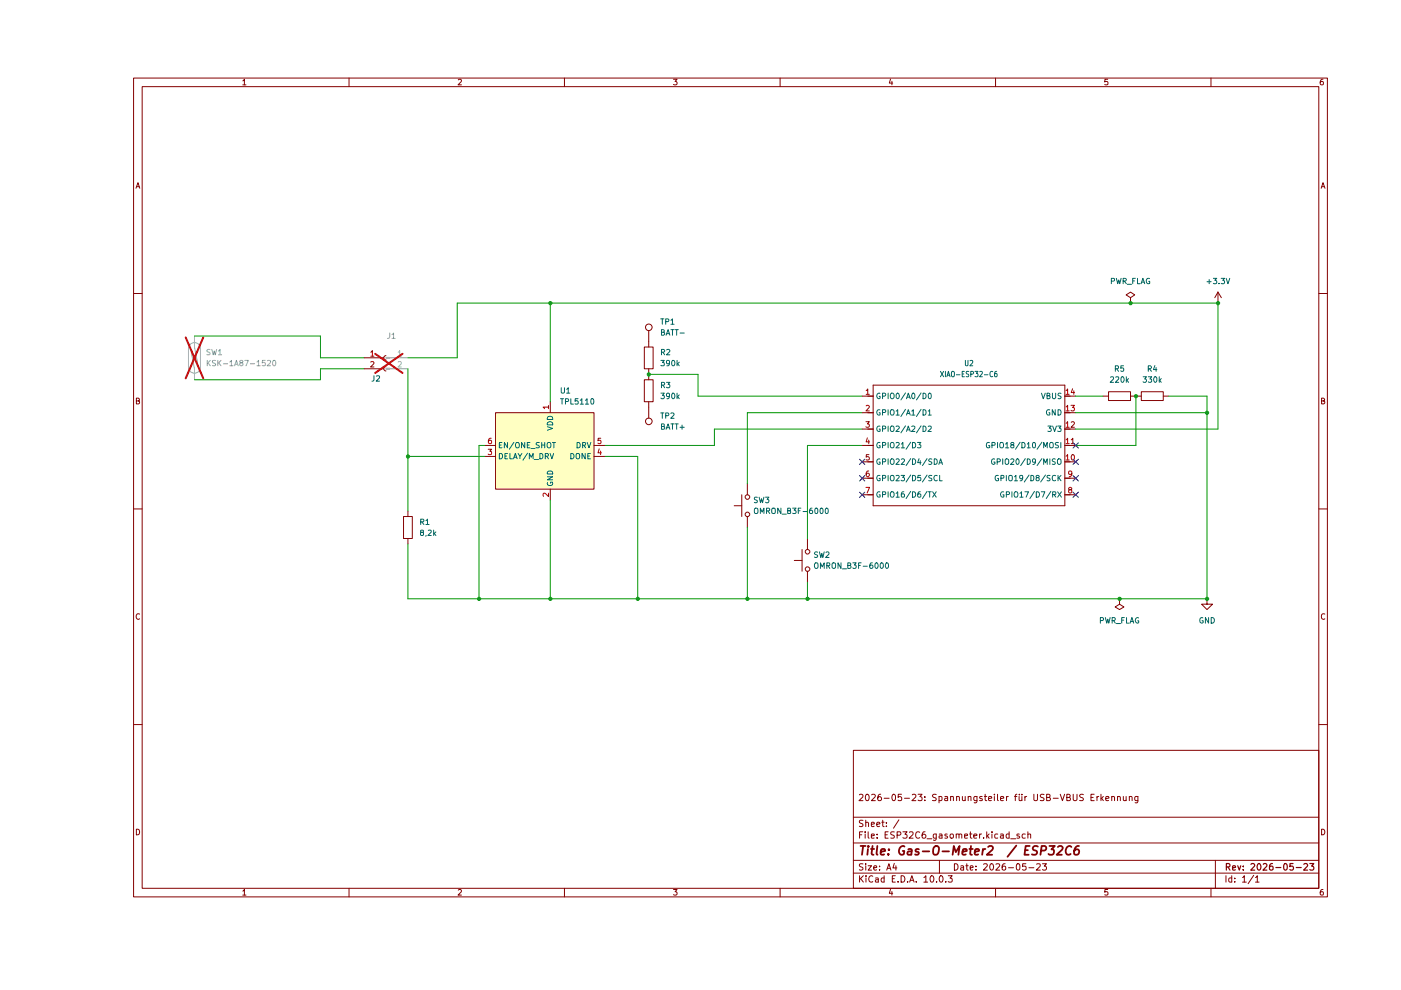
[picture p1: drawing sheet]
(kicad_sch
 (version 20260306)
 (generator "eeschema")
 (generator_version "10.0")
 (paper "A4")
 (title_block
  (title "Gas-O-Meter2  / ESP32C6")
  (date "2026-05-23")
  (rev "2026-05-23")
  (comment 1 "2026-05-23: Spannungsteiler für USB-VBUS Erkennung"))
 (lib_symbols
  (symbol "Connector:Conn_01x02_Pin"
   (pin_names
    (offset 1.016) (hide yes)) (exclude_from_sim no) (in_bom yes) (on_board yes)
   (in_pos_files yes)
   (duplicate_pin_numbers_are_jumpers no)
   (property "Reference" "J" (at 0 2.54 0) (show_name no) (do_not_autoplace no) (effects (font (size 1.27 1.27))))
   (property "Value" "Conn_01x02_Pin" (at 0 -5.08 0) (show_name no) (do_not_autoplace no) (effects (font (size 1.27 1.27))))
   (property "Footprint" "" (at 0 0 0) (show_name no) (do_not_autoplace no) (hide yes) (effects (font (size 1.27 1.27))))
   (property "Datasheet" "" (at 0 0 0) (show_name no) (do_not_autoplace no) (hide yes) (effects (font (size 1.27 1.27))))
   (property "Description" "Generic connector, single row, 01x02, script generated" (at 0 0 0) (show_name no) (do_not_autoplace no) (hide yes) (effects (font (size 1.27 1.27))))
   (property "ki_locked" "" (at 0 0 0) (show_name no) (do_not_autoplace no) (effects (font (size 1.27 1.27))))
   (symbol "Conn_01x02_Pin_1_1"
    (rectangle (start 0.8636 0.127) (end 0 -0.127) (stroke (width 0.1524) (type default)) (fill (type outline)))
    (rectangle (start 0.8636 -2.413) (end 0 -2.667) (stroke (width 0.1524) (type default)) (fill (type outline)))
    (polyline (pts (xy 1.27 0) (xy 0.8636 0)) (stroke (width 0.1524) (type default)) (fill (type none)))
    (polyline (pts (xy 1.27 -2.54) (xy 0.8636 -2.54)) (stroke (width 0.1524) (type default)) (fill (type none)))
    (pin passive line (at 5.08 0 180) (length 3.81) (name "Pin_1" (effects (font (size 1.27 1.27)))) (number "1" (effects (font (size 1.27 1.27)))))
    (pin passive line (at 5.08 -2.54 180) (length 3.81) (name "Pin_2" (effects (font (size 1.27 1.27)))) (number "2" (effects (font (size 1.27 1.27))))))
   (embedded_fonts no))
  (symbol "Connector:Conn_01x02_Socket"
   (pin_names
    (offset 1.016) (hide yes)) (exclude_from_sim no) (in_bom yes) (on_board yes)
   (in_pos_files yes)
   (duplicate_pin_numbers_are_jumpers no)
   (property "Reference" "J" (at 0 2.54 0) (show_name no) (do_not_autoplace no) (effects (font (size 1.27 1.27))))
   (property "Value" "Conn_01x02_Socket" (at 0 -5.08 0) (show_name no) (do_not_autoplace no) (effects (font (size 1.27 1.27))))
   (property "Footprint" "" (at 0 0 0) (show_name no) (do_not_autoplace no) (hide yes) (effects (font (size 1.27 1.27))))
   (property "Datasheet" "" (at 0 0 0) (show_name no) (do_not_autoplace no) (hide yes) (effects (font (size 1.27 1.27))))
   (property "Description" "Generic connector, single row, 01x02, script generated" (at 0 0 0) (show_name no) (do_not_autoplace no) (hide yes) (effects (font (size 1.27 1.27))))
   (property "ki_locked" "" (at 0 0 0) (show_name no) (do_not_autoplace no) (effects (font (size 1.27 1.27))))
   (symbol "Conn_01x02_Socket_1_1"
    (polyline (pts (xy -1.27 0) (xy -0.508 0)) (stroke (width 0.1524) (type default)) (fill (type none)))
    (polyline (pts (xy -1.27 -2.54) (xy -0.508 -2.54)) (stroke (width 0.1524) (type default)) (fill (type none)))
    (arc (start 0 -0.508) (mid -0.5058 0) (end 0 0.508) (stroke (width 0.1524) (type default)) (fill (type none)))
    (arc (start 0 -3.048) (mid -0.5058 -2.54) (end 0 -2.032) (stroke (width 0.1524) (type default)) (fill (type none)))
    (pin passive line (at -5.08 0 0) (length 3.81) (name "Pin_1" (effects (font (size 1.27 1.27)))) (number "1" (effects (font (size 1.27 1.27)))))
    (pin passive line (at -5.08 -2.54 0) (length 3.81) (name "Pin_2" (effects (font (size 1.27 1.27)))) (number "2" (effects (font (size 1.27 1.27))))))
   (embedded_fonts no))
  (symbol "Connector:TestPoint"
   (pin_numbers (hide yes))
   (pin_names
    (offset 0.762) (hide yes)) (exclude_from_sim no) (in_bom yes) (on_board yes)
   (in_pos_files yes)
   (duplicate_pin_numbers_are_jumpers no)
   (property "Reference" "TP" (at 0 6.858 0) (show_name no) (do_not_autoplace no) (effects (font (size 1.27 1.27))))
   (property "Value" "TestPoint" (at 0 5.08 0) (show_name no) (do_not_autoplace no) (effects (font (size 1.27 1.27))))
   (property "Footprint" "" (at 5.08 0 0) (show_name no) (do_not_autoplace no) (hide yes) (effects (font (size 1.27 1.27))))
   (property "Datasheet" "" (at 5.08 0 0) (show_name no) (do_not_autoplace no) (hide yes) (effects (font (size 1.27 1.27))))
   (property "Description" "test point" (at 0 0 0) (show_name no) (do_not_autoplace no) (hide yes) (effects (font (size 1.27 1.27))))
   (symbol "TestPoint_0_1"
    (circle (center 0 3.302) (radius 0.762) (stroke (width 0) (type default)) (fill (type none))))
   (symbol "TestPoint_1_1"
    (pin passive line (at 0 0 90) (length 2.54) (name "1" (effects (font (size 1.27 1.27)))) (number "1" (effects (font (size 1.27 1.27))))))
   (embedded_fonts no))
  (symbol "Device:R"
   (pin_numbers (hide yes))
   (pin_names
    (offset 0)) (exclude_from_sim no) (in_bom yes) (on_board yes)
   (in_pos_files yes)
   (duplicate_pin_numbers_are_jumpers no)
   (property "Reference" "R" (at 2.032 0 90) (show_name no) (do_not_autoplace no) (effects (font (size 1.27 1.27))))
   (property "Value" "R" (at 0 0 90) (show_name no) (do_not_autoplace no) (effects (font (size 1.27 1.27))))
   (property "Footprint" "" (at -1.778 0 90) (show_name no) (do_not_autoplace no) (hide yes) (effects (font (size 1.27 1.27))))
   (property "Datasheet" "" (at 0 0 0) (show_name no) (do_not_autoplace no) (hide yes) (effects (font (size 1.27 1.27))))
   (property "Description" "Resistor" (at 0 0 0) (show_name no) (do_not_autoplace no) (hide yes) (effects (font (size 1.27 1.27))))
   (symbol "R_0_1"
    (rectangle (start -1.016 -2.54) (end 1.016 2.54) (stroke (width 0.254) (type default)) (fill (type none))))
   (symbol "R_1_1"
    (pin passive line (at 0 3.81 270) (length 1.27) (name "" (effects (font (size 1.27 1.27)))) (number "1" (effects (font (size 1.27 1.27)))))
    (pin passive line (at 0 -3.81 90) (length 1.27) (name "" (effects (font (size 1.27 1.27)))) (number "2" (effects (font (size 1.27 1.27))))))
   (embedded_fonts no))
  (symbol "Seeed_Studio_XIAO_Series:XIAO_ESP32-C6-DIP" (exclude_from_sim no) (in_bom yes) (on_board yes)
   (in_pos_files yes)
   (duplicate_pin_numbers_are_jumpers no)
   (property "Reference" "U" (at -20.574 17.018 0) (show_name no) (do_not_autoplace no) (effects (font (size 1.27 1.0795))))
   (property "Value" "XIAO-ESP32-C6" (at -15.24 14.986 0) (show_name no) (do_not_autoplace no) (effects (font (size 1.27 1.0795))))
   (property "Footprint" "Module:MOUDLE14P-XIAO-DIP-SMD" (at -4.572 -18.542 0) (show_name no) (do_not_autoplace no) (hide yes) (effects (font (size 1.27 1.27))))
   (property "Datasheet" "" (at 0 0 0) (show_name no) (do_not_autoplace no) (hide yes) (effects (font (size 1.27 1.27))))
   (property "Description" "" (at 0 0 0) (show_name no) (do_not_autoplace no) (hide yes) (effects (font (size 1.27 1.27))))
   (property "Manufacturer" "" (at 0 0 0) (show_name no) (do_not_autoplace no) (hide yes) (effects (font (size 1.27 1.27))))
   (property "MPN" "" (at 0 0 0) (show_name no) (do_not_autoplace no) (hide yes) (effects (font (size 1.27 1.27))))
   (property "SKU" "XIAO-DIP" (at -5.842 -2.286 0) (show_name no) (do_not_autoplace no) (hide yes) (effects (font (size 1.27 1.27))))
   (property "Part Type" "" (at 0 0 0) (show_name no) (do_not_autoplace no) (hide yes) (effects (font (size 1.27 1.27))))
   (property "Rating" "" (at 0 0 0) (show_name no) (do_not_autoplace no) (effects (font (size 1.27 1.27))))
   (property "Status" "" (at 0 0 0) (show_name no) (do_not_autoplace no) (hide yes) (effects (font (size 1.27 1.27))))
   (property "Temperature" "" (at 0 0 0) (show_name no) (do_not_autoplace no) (hide yes) (effects (font (size 1.27 1.27))))
   (property "Priority" "" (at 0 0 0) (show_name no) (do_not_autoplace no) (hide yes) (effects (font (size 1.27 1.27))))
   (symbol "XIAO_ESP32-C6-DIP_1_0"
    (polyline (pts (xy -21.59 13.97) (xy 22.86 13.97)) (stroke (width 0.1524) (type solid)) (fill (type none)))
    (polyline (pts (xy -21.59 11.43) (xy -22.86 11.43)) (stroke (width 0.1524) (type solid)) (fill (type none)))
    (polyline (pts (xy -21.59 11.43) (xy -21.59 13.97)) (stroke (width 0.1524) (type solid)) (fill (type none)))
    (polyline (pts (xy -21.59 7.62) (xy -22.86 7.62)) (stroke (width 0.1524) (type solid)) (fill (type none)))
    (polyline (pts (xy -21.59 7.62) (xy -21.59 11.43)) (stroke (width 0.1524) (type solid)) (fill (type none)))
    (polyline (pts (xy -21.59 3.81) (xy -22.86 3.81)) (stroke (width 0.1524) (type solid)) (fill (type none)))
    (polyline (pts (xy -21.59 3.81) (xy -21.59 7.62)) (stroke (width 0.1524) (type solid)) (fill (type none)))
    (polyline (pts (xy -21.59 0) (xy -22.86 0)) (stroke (width 0.1524) (type solid)) (fill (type none)))
    (polyline (pts (xy -21.59 0) (xy -21.59 3.81)) (stroke (width 0.1524) (type solid)) (fill (type none)))
    (polyline (pts (xy -21.59 -3.81) (xy -22.86 -3.81)) (stroke (width 0.1524) (type solid)) (fill (type none)))
    (polyline (pts (xy -21.59 -7.62) (xy -22.86 -7.62)) (stroke (width 0.1524) (type solid)) (fill (type none)))
    (polyline (pts (xy -21.59 -11.43) (xy -22.86 -11.43)) (stroke (width 0.1524) (type solid)) (fill (type none)))
    (polyline (pts (xy -21.59 -13.97) (xy -21.59 0)) (stroke (width 0.1524) (type solid)) (fill (type none)))
    (polyline (pts (xy 22.86 13.97) (xy 22.86 11.43)) (stroke (width 0.1524) (type solid)) (fill (type none)))
    (polyline (pts (xy 22.86 11.43) (xy 22.86 7.62)) (stroke (width 0.1524) (type solid)) (fill (type none)))
    (polyline (pts (xy 22.86 7.62) (xy 22.86 3.81)) (stroke (width 0.1524) (type solid)) (fill (type none)))
    (polyline (pts (xy 22.86 3.81) (xy 22.86 -13.97)) (stroke (width 0.1524) (type solid)) (fill (type none)))
    (polyline (pts (xy 22.86 -13.97) (xy -21.59 -13.97)) (stroke (width 0.1524) (type solid)) (fill (type none)))
    (polyline (pts (xy 24.13 11.43) (xy 22.86 11.43)) (stroke (width 0.1524) (type solid)) (fill (type none)))
    (polyline (pts (xy 24.13 7.62) (xy 22.86 7.62)) (stroke (width 0.1524) (type solid)) (fill (type none)))
    (polyline (pts (xy 24.13 3.81) (xy 22.86 3.81)) (stroke (width 0.1524) (type solid)) (fill (type none)))
    (polyline (pts (xy 24.13 0) (xy 22.86 0)) (stroke (width 0.1524) (type solid)) (fill (type none)))
    (polyline (pts (xy 24.13 -3.81) (xy 22.86 -3.81)) (stroke (width 0.1524) (type solid)) (fill (type none)))
    (polyline (pts (xy 24.13 -7.62) (xy 22.86 -7.62)) (stroke (width 0.1524) (type solid)) (fill (type none)))
    (polyline (pts (xy 24.13 -11.43) (xy 22.86 -11.43)) (stroke (width 0.1524) (type solid)) (fill (type none)))
    (pin passive line (at -24.13 11.43 0) (length 2.54) (name "GPIO0/A0/D0" (effects (font (size 1.27 1.27)))) (number "1" (effects (font (size 1.27 1.27)))))
    (pin passive line (at -24.13 7.62 0) (length 2.54) (name "GPIO1/A1/D1" (effects (font (size 1.27 1.27)))) (number "2" (effects (font (size 1.27 1.27)))))
    (pin passive line (at -24.13 3.81 0) (length 2.54) (name "GPIO2/A2/D2" (effects (font (size 1.27 1.27)))) (number "3" (effects (font (size 1.27 1.27)))))
    (pin passive line (at -24.13 0 0) (length 2.54) (name "GPIO21/D3" (effects (font (size 1.27 1.27)))) (number "4" (effects (font (size 1.27 1.27)))))
    (pin passive line (at -24.13 -3.81 0) (length 2.54) (name "GPIO22/D4/SDA" (effects (font (size 1.27 1.27)))) (number "5" (effects (font (size 1.27 1.27)))))
    (pin passive line (at -24.13 -7.62 0) (length 2.54) (name "GPIO23/D5/SCL" (effects (font (size 1.27 1.27)))) (number "6" (effects (font (size 1.27 1.27)))))
    (pin passive line (at -24.13 -11.43 0) (length 2.54) (name "GPIO16/D6/TX" (effects (font (size 1.27 1.27)))) (number "7" (effects (font (size 1.27 1.27)))))
    (pin passive line (at 25.4 -11.43 180) (length 2.54) (name "GPIO17/D7/RX" (effects (font (size 1.27 1.27)))) (number "8" (effects (font (size 1.27 1.27)))))
    (pin passive line (at 25.4 -7.62 180) (length 2.54) (name "GPIO19/D8/SCK" (effects (font (size 1.27 1.27)))) (number "9" (effects (font (size 1.27 1.27)))))
    (pin passive line (at 25.4 -3.81 180) (length 2.54) (name "GPIO20/D9/MISO" (effects (font (size 1.27 1.27)))) (number "10" (effects (font (size 1.27 1.27)))))
    (pin passive line (at 25.4 0 180) (length 2.54) (name "GPIO18/D10/MOSI" (effects (font (size 1.27 1.27)))) (number "11" (effects (font (size 1.27 1.27)))))
    (pin passive line (at 25.4 3.81 180) (length 2.54) (name "3V3" (effects (font (size 1.27 1.27)))) (number "12" (effects (font (size 1.27 1.27)))))
    (pin passive line (at 25.4 7.62 180) (length 2.54) (name "GND" (effects (font (size 1.27 1.27)))) (number "13" (effects (font (size 1.27 1.27)))))
    (pin passive line (at 25.4 11.43 180) (length 2.54) (name "VBUS" (effects (font (size 1.27 1.27)))) (number "14" (effects (font (size 1.27 1.27))))))
   (embedded_fonts no))
  (symbol "Switch:SW_Push"
   (pin_numbers (hide yes))
   (pin_names
    (offset 1.016) (hide yes)) (exclude_from_sim no) (in_bom yes) (on_board yes)
   (in_pos_files yes)
   (duplicate_pin_numbers_are_jumpers no)
   (property "Reference" "SW" (at 1.27 2.54 0) (show_name no) (do_not_autoplace no) (effects (font (size 1.27 1.27)) (justify left)))
   (property "Value" "SW_Push" (at 0 -1.524 0) (show_name no) (do_not_autoplace no) (effects (font (size 1.27 1.27))))
   (property "Footprint" "" (at 0 5.08 0) (show_name no) (do_not_autoplace no) (hide yes) (effects (font (size 1.27 1.27))))
   (property "Datasheet" "" (at 0 5.08 0) (show_name no) (do_not_autoplace no) (hide yes) (effects (font (size 1.27 1.27))))
   (property "Description" "Push button switch, generic, two pins" (at 0 0 0) (show_name no) (do_not_autoplace no) (hide yes) (effects (font (size 1.27 1.27))))
   (symbol "SW_Push_0_1"
    (circle (center -2.032 0) (radius 0.508) (stroke (width 0) (type default)) (fill (type none)))
    (polyline (pts (xy 0 1.27) (xy 0 3.048)) (stroke (width 0) (type default)) (fill (type none)))
    (circle (center 2.032 0) (radius 0.508) (stroke (width 0) (type default)) (fill (type none)))
    (polyline (pts (xy 2.54 1.27) (xy -2.54 1.27)) (stroke (width 0) (type default)) (fill (type none)))
    (pin passive line (at -5.08 0 0) (length 2.54) (name "1" (effects (font (size 1.27 1.27)))) (number "1" (effects (font (size 1.27 1.27)))))
    (pin passive line (at 5.08 0 180) (length 2.54) (name "2" (effects (font (size 1.27 1.27)))) (number "2" (effects (font (size 1.27 1.27))))))
   (embedded_fonts no))
  (symbol "Switch:SW_Reed"
   (pin_numbers (hide yes))
   (pin_names
    (offset 0) (hide yes)) (exclude_from_sim no) (in_bom yes) (on_board yes)
   (in_pos_files yes)
   (duplicate_pin_numbers_are_jumpers no)
   (property "Reference" "SW" (at 0 2.54 0) (show_name no) (do_not_autoplace no) (effects (font (size 1.27 1.27))))
   (property "Value" "SW_Reed" (at 0 -2.54 0) (show_name no) (do_not_autoplace no) (effects (font (size 1.27 1.27))))
   (property "Footprint" "" (at 0 0 0) (show_name no) (do_not_autoplace no) (hide yes) (effects (font (size 1.27 1.27))))
   (property "Datasheet" "" (at 0 0 0) (show_name no) (do_not_autoplace no) (hide yes) (effects (font (size 1.27 1.27))))
   (property "Description" "reed switch" (at 0 0 0) (show_name no) (do_not_autoplace no) (hide yes) (effects (font (size 1.27 1.27))))
   (symbol "SW_Reed_0_0"
    (polyline (pts (xy -2.54 0) (xy 1.27 0.762)) (stroke (width 0) (type default)) (fill (type none)))
    (polyline (pts (xy -2.159 -1.397) (xy 2.286 -1.397)) (stroke (width 0.254) (type default)) (fill (type none)))
    (arc (start -2.159 -1.397) (mid -3.55 0) (end -2.159 1.397) (stroke (width 0.254) (type default)) (fill (type none)))
    (arc (start 2.159 1.397) (mid 3.55 0) (end 2.159 -1.397) (stroke (width 0.254) (type default)) (fill (type none)))
    (polyline (pts (xy 2.159 1.397) (xy -2.159 1.397)) (stroke (width 0.254) (type default)) (fill (type none)))
    (polyline (pts (xy 2.54 0) (xy -1.27 -0.762)) (stroke (width 0) (type default)) (fill (type none))))
   (symbol "SW_Reed_1_1"
    (pin passive line (at -5.08 0 0) (length 2.54) (name "1" (effects (font (size 1.27 1.27)))) (number "1" (effects (font (size 1.27 1.27)))))
    (pin passive line (at 5.08 0 180) (length 2.54) (name "2" (effects (font (size 1.27 1.27)))) (number "2" (effects (font (size 1.27 1.27))))))
   (embedded_fonts no))
  (symbol "Timer:TPL5110" (exclude_from_sim no) (in_bom yes) (on_board yes)
   (in_pos_files yes)
   (duplicate_pin_numbers_are_jumpers no)
   (property "Reference" "U" (at -10.16 8.89 0) (show_name no) (do_not_autoplace no) (effects (font (size 1.27 1.27))))
   (property "Value" "TPL5110" (at 6.35 8.89 0) (show_name no) (do_not_autoplace no) (effects (font (size 1.27 1.27))))
   (property "Footprint" "Package_TO_SOT_SMD:SOT-23-6" (at 0 0 0) (show_name no) (do_not_autoplace no) (hide yes) (effects (font (size 1.27 1.27))))
   (property "Datasheet" "http://www.ti.com/lit/ds/symlink/tpl5110.pdf" (at -5.08 -10.16 0) (show_name no) (do_not_autoplace no) (hide yes) (effects (font (size 1.27 1.27))))
   (property "Description" "Timer, Nano Power, Active-Low, 35 nA, 100 ms to 7200 s, VDD 1.8V to 5.5V, Iout max 1mA, SOT-23-6" (at 0 0 0) (show_name no) (do_not_autoplace no) (hide yes) (effects (font (size 1.27 1.27))))
   (symbol "TPL5110_0_1"
    (rectangle (start -12.7 7.62) (end 10.16 -10.16) (stroke (width 0.254) (type default)) (fill (type background))))
   (symbol "TPL5110_1_1"
    (pin power_in line (at 0 10.16 270) (length 2.54) (name "VDD" (effects (font (size 1.27 1.27)))) (number "1" (effects (font (size 1.27 1.27)))))
    (pin power_in line (at 0 -12.7 90) (length 2.54) (name "GND" (effects (font (size 1.27 1.27)))) (number "2" (effects (font (size 1.27 1.27)))))
    (pin input line (at -15.24 -2.54 0) (length 2.54) (name "DELAY/M_DRV" (effects (font (size 1.27 1.27)))) (number "3" (effects (font (size 1.27 1.27)))))
    (pin input line (at 12.7 -2.54 180) (length 2.54) (name "DONE" (effects (font (size 1.27 1.27)))) (number "4" (effects (font (size 1.27 1.27)))))
    (pin output line (at 12.7 0 180) (length 2.54) (name "DRV" (effects (font (size 1.27 1.27)))) (number "5" (effects (font (size 1.27 1.27)))))
    (pin input line (at -15.24 0 0) (length 2.54) (name "EN/ONE_SHOT" (effects (font (size 1.27 1.27)))) (number "6" (effects (font (size 1.27 1.27))))))
   (embedded_fonts no))
  (symbol "power:+3.3V"
   (power global)
   (pin_numbers (hide yes))
   (pin_names
    (offset 0) (hide yes)) (exclude_from_sim no) (in_bom yes) (on_board yes)
   (in_pos_files yes)
   (duplicate_pin_numbers_are_jumpers no)
   (property "Reference" "#PWR" (at 0 -3.81 0) (show_name no) (do_not_autoplace no) (hide yes) (effects (font (size 1.27 1.27))))
   (property "Value" "+3.3V" (at 0 3.556 0) (show_name no) (do_not_autoplace no) (effects (font (size 1.27 1.27))))
   (property "Footprint" "" (at 0 0 0) (show_name no) (do_not_autoplace no) (hide yes) (effects (font (size 1.27 1.27))))
   (property "Datasheet" "" (at 0 0 0) (show_name no) (do_not_autoplace no) (hide yes) (effects (font (size 1.27 1.27))))
   (property "Description" "Power symbol creates a global label with name \"+3.3V\"" (at 0 0 0) (show_name no) (do_not_autoplace no) (hide yes) (effects (font (size 1.27 1.27))))
   (symbol "+3.3V_0_1"
    (polyline (pts (xy -0.762 1.27) (xy 0 2.54)) (stroke (width 0) (type default)) (fill (type none)))
    (polyline (pts (xy 0 2.54) (xy 0.762 1.27)) (stroke (width 0) (type default)) (fill (type none)))
    (polyline (pts (xy 0 0) (xy 0 2.54)) (stroke (width 0) (type default)) (fill (type none))))
   (symbol "+3.3V_1_1"
    (pin power_in line (at 0 0 90) (length 0) (name "" (effects (font (size 1.27 1.27)))) (number "1" (effects (font (size 1.27 1.27))))))
   (embedded_fonts no))
  (symbol "power:GND"
   (power global)
   (pin_numbers (hide yes))
   (pin_names
    (offset 0) (hide yes)) (exclude_from_sim no) (in_bom yes) (on_board yes)
   (in_pos_files yes)
   (duplicate_pin_numbers_are_jumpers no)
   (property "Reference" "#PWR" (at 0 -6.35 0) (show_name no) (do_not_autoplace no) (hide yes) (effects (font (size 1.27 1.27))))
   (property "Value" "GND" (at 0 -3.81 0) (show_name no) (do_not_autoplace no) (effects (font (size 1.27 1.27))))
   (property "Footprint" "" (at 0 0 0) (show_name no) (do_not_autoplace no) (hide yes) (effects (font (size 1.27 1.27))))
   (property "Datasheet" "" (at 0 0 0) (show_name no) (do_not_autoplace no) (hide yes) (effects (font (size 1.27 1.27))))
   (property "Description" "Power symbol creates a global label with name \"GND\" , ground" (at 0 0 0) (show_name no) (do_not_autoplace no) (hide yes) (effects (font (size 1.27 1.27))))
   (symbol "GND_0_1"
    (polyline (pts (xy 0 0) (xy 0 -1.27) (xy 1.27 -1.27) (xy 0 -2.54) (xy -1.27 -1.27) (xy 0 -1.27)) (stroke (width 0) (type default)) (fill (type none))))
   (symbol "GND_1_1"
    (pin power_in line (at 0 0 270) (length 0) (name "" (effects (font (size 1.27 1.27)))) (number "1" (effects (font (size 1.27 1.27))))))
   (embedded_fonts no))
  (symbol "power:PWR_FLAG"
   (power global)
   (pin_numbers (hide yes))
   (pin_names
    (offset 0) (hide yes)) (exclude_from_sim no) (in_bom yes) (on_board yes)
   (in_pos_files yes)
   (duplicate_pin_numbers_are_jumpers no)
   (property "Reference" "#FLG" (at 0 1.905 0) (show_name no) (do_not_autoplace no) (hide yes) (effects (font (size 1.27 1.27))))
   (property "Value" "PWR_FLAG" (at 0 3.81 0) (show_name no) (do_not_autoplace no) (effects (font (size 1.27 1.27))))
   (property "Footprint" "" (at 0 0 0) (show_name no) (do_not_autoplace no) (hide yes) (effects (font (size 1.27 1.27))))
   (property "Datasheet" "" (at 0 0 0) (show_name no) (do_not_autoplace no) (hide yes) (effects (font (size 1.27 1.27))))
   (property "Description" "Special symbol for telling ERC where power comes from" (at 0 0 0) (show_name no) (do_not_autoplace no) (hide yes) (effects (font (size 1.27 1.27))))
   (symbol "PWR_FLAG_0_0"
    (pin power_out line (at 0 0 90) (length 0) (name "" (effects (font (size 1.27 1.27)))) (number "1" (effects (font (size 1.27 1.27))))))
   (symbol "PWR_FLAG_0_1"
    (polyline (pts (xy 0 0) (xy 0 1.27) (xy -1.016 1.905) (xy 0 2.54) (xy 1.016 1.905) (xy 0 1.27)) (stroke (width 0) (type default)) (fill (type none))))
   (embedded_fonts no)))
 (junction
  (at 166.37 130.81)
  (diameter 0)
  (color 0 0 0 0))
 (junction
  (at 259.08 87.63)
  (diameter 0)
  (color 0 0 0 0))
 (junction
  (at 129.54 78.74)
  (diameter 0)
  (color 0 0 0 0))
 (junction
  (at 241.3 62.23)
  (diameter 0)
  (color 0 0 0 0))
 (junction
  (at 259.08 130.81)
  (diameter 0)
  (color 0 0 0 0))
 (junction
  (at 242.57 83.82)
  (diameter 0)
  (color 0 0 0 0))
 (junction
  (at 127 130.81)
  (diameter 0)
  (color 0 0 0 0))
 (junction
  (at 106.68 130.81)
  (diameter 0)
  (color 0 0 0 0))
 (junction
  (at 73.66 97.79)
  (diameter 0)
  (color 0 0 0 0))
 (junction
  (at 90.17 130.81)
  (diameter 0)
  (color 0 0 0 0))
 (junction
  (at 152.4 130.81)
  (diameter 0)
  (color 0 0 0 0))
 (junction
  (at 238.76 130.81)
  (diameter 0)
  (color 0 0 0 0))
 (junction
  (at 261.62 62.23)
  (diameter 0)
  (color 0 0 0 0))
 (junction
  (at 106.68 62.23)
  (diameter 0)
  (color 0 0 0 0))
 (no_connect
  (at 228.6 99.06))
 (no_connect
  (at 228.6 95.25))
 (no_connect
  (at 179.07 102.87))
 (no_connect
  (at 179.07 99.06))
 (no_connect
  (at 228.6 102.87))
 (no_connect
  (at 228.6 106.68))
 (no_connect
  (at 179.07 106.68))
 (wire
  (pts (xy 140.97 78.74) (xy 140.97 83.82))
  (stroke (width 0) (type default)))
 (wire
  (pts (xy 228.6 91.44) (xy 261.62 91.44))
  (stroke (width 0) (type default)))
 (wire
  (pts (xy 250.19 83.82) (xy 259.08 83.82))
  (stroke (width 0) (type default)))
 (wire
  (pts (xy 144.78 91.44) (xy 179.07 91.44))
  (stroke (width 0) (type default)))
 (wire
  (pts (xy 242.57 83.82) (xy 242.57 95.25))
  (stroke (width 0) (type default)))
 (wire
  (pts (xy 152.4 104.14) (xy 152.4 87.63))
  (stroke (width 0) (type default)))
 (wire
  (pts (xy 140.97 83.82) (xy 179.07 83.82))
  (stroke (width 0) (type default)))
 (wire
  (pts (xy 24.13 80.01) (xy 53.34 80.01))
  (stroke (width 0) (type default)))
 (wire
  (pts (xy 106.68 130.81) (xy 127 130.81))
  (stroke (width 0) (type default)))
 (wire
  (pts (xy 53.34 74.93) (xy 63.5 74.93))
  (stroke (width 0) (type default)))
 (wire
  (pts (xy 228.6 95.25) (xy 242.57 95.25))
  (stroke (width 0) (type default)))
 (wire
  (pts (xy 152.4 87.63) (xy 179.07 87.63))
  (stroke (width 0) (type default)))
 (wire
  (pts (xy 152.4 130.81) (xy 166.37 130.81))
  (stroke (width 0) (type default)))
 (wire
  (pts (xy 73.66 130.81) (xy 90.17 130.81))
  (stroke (width 0) (type default)))
 (wire
  (pts (xy 228.6 83.82) (xy 234.95 83.82))
  (stroke (width 0) (type default)))
 (wire
  (pts (xy 85.09 74.93) (xy 85.09 62.23))
  (stroke (width 0) (type default)))
 (wire
  (pts (xy 119.38 97.79) (xy 127 97.79))
  (stroke (width 0) (type default)))
 (wire
  (pts (xy 90.17 130.81) (xy 106.68 130.81))
  (stroke (width 0) (type default)))
 (wire
  (pts (xy 24.13 69.85) (xy 53.34 69.85))
  (stroke (width 0) (type default)))
 (wire
  (pts (xy 106.68 62.23) (xy 106.68 85.09))
  (stroke (width 0) (type default)))
 (wire
  (pts (xy 53.34 77.47) (xy 63.5 77.47))
  (stroke (width 0) (type default)))
 (wire
  (pts (xy 261.62 91.44) (xy 261.62 62.23))
  (stroke (width 0) (type default)))
 (wire
  (pts (xy 129.54 78.74) (xy 140.97 78.74))
  (stroke (width 0) (type default)))
 (wire
  (pts (xy 53.34 77.47) (xy 53.34 80.01))
  (stroke (width 0) (type default)))
 (wire
  (pts (xy 144.78 95.25) (xy 144.78 91.44))
  (stroke (width 0) (type default)))
 (wire
  (pts (xy 73.66 97.79) (xy 91.44 97.79))
  (stroke (width 0) (type default)))
 (wire
  (pts (xy 106.68 107.95) (xy 106.68 130.81))
  (stroke (width 0) (type default)))
 (wire
  (pts (xy 238.76 130.81) (xy 259.08 130.81))
  (stroke (width 0) (type default)))
 (wire
  (pts (xy 53.34 74.93) (xy 53.34 69.85))
  (stroke (width 0) (type default)))
 (wire
  (pts (xy 166.37 127) (xy 166.37 130.81))
  (stroke (width 0) (type default)))
 (wire
  (pts (xy 85.09 62.23) (xy 106.68 62.23))
  (stroke (width 0) (type default)))
 (wire
  (pts (xy 259.08 83.82) (xy 259.08 87.63))
  (stroke (width 0) (type default)))
 (wire
  (pts (xy 152.4 114.3) (xy 152.4 130.81))
  (stroke (width 0) (type default)))
 (wire
  (pts (xy 73.66 74.93) (xy 85.09 74.93))
  (stroke (width 0) (type default)))
 (wire
  (pts (xy 73.66 110.49) (xy 73.66 97.79))
  (stroke (width 0) (type default)))
 (wire
  (pts (xy 119.38 95.25) (xy 144.78 95.25))
  (stroke (width 0) (type default)))
 (wire
  (pts (xy 166.37 95.25) (xy 179.07 95.25))
  (stroke (width 0) (type default)))
 (wire
  (pts (xy 259.08 87.63) (xy 228.6 87.63))
  (stroke (width 0) (type default)))
 (wire
  (pts (xy 106.68 62.23) (xy 241.3 62.23))
  (stroke (width 0) (type default)))
 (wire
  (pts (xy 166.37 130.81) (xy 238.76 130.81))
  (stroke (width 0) (type default)))
 (wire
  (pts (xy 127 97.79) (xy 127 130.81))
  (stroke (width 0) (type default)))
 (wire
  (pts (xy 90.17 130.81) (xy 90.17 95.25))
  (stroke (width 0) (type default)))
 (wire
  (pts (xy 127 130.81) (xy 152.4 130.81))
  (stroke (width 0) (type default)))
 (wire
  (pts (xy 166.37 116.84) (xy 166.37 95.25))
  (stroke (width 0) (type default)))
 (wire
  (pts (xy 73.66 118.11) (xy 73.66 130.81))
  (stroke (width 0) (type default)))
 (wire
  (pts (xy 90.17 95.25) (xy 91.44 95.25))
  (stroke (width 0) (type default)))
 (wire
  (pts (xy 73.66 77.47) (xy 73.66 97.79))
  (stroke (width 0) (type default)))
 (wire
  (pts (xy 259.08 130.81) (xy 259.08 87.63))
  (stroke (width 0) (type default)))
 (wire
  (pts (xy 241.3 62.23) (xy 261.62 62.23))
  (stroke (width 0) (type default)))
 (symbol
  (lib_id "power:PWR_FLAG")
  (at 238.76 130.81 180)
  (unit 1)
  (body_style 1)
  (exclude_from_sim no)
  (in_bom yes)
  (on_board yes)
  (in_pos_files yes)
  (dnp no)
  (fields_autoplaced yes)
  (property "Reference" "#FLG02" (at 238.76 132.715 0) (hide yes) (show_name no) (do_not_autoplace no) (effects (font (size 1.27 1.27))))
  (property "Value" "PWR_FLAG" (at 238.76 135.89 0) (show_name no) (do_not_autoplace no) (effects (font (size 1.27 1.27))))
  (property "Footprint" "" (at 238.76 130.81 0) (hide yes) (show_name no) (do_not_autoplace no) (effects (font (size 1.27 1.27))))
  (property "Datasheet" "" (at 238.76 130.81 0) (hide yes) (show_name no) (do_not_autoplace no) (effects (font (size 1.27 1.27))))
  (property "Description" "Special symbol for telling ERC where power comes from" (at 238.76 130.81 0) (hide yes) (show_name no) (do_not_autoplace no) (effects (font (size 1.27 1.27))))
  (pin "1"))
 (symbol
  (lib_id "Device:R")
  (at 129.54 82.55 0)
  (unit 1)
  (body_style 1)
  (exclude_from_sim no)
  (in_bom yes)
  (on_board yes)
  (in_pos_files yes)
  (dnp no)
  (fields_autoplaced yes)
  (property "Reference" "R3" (at 132.08 81.2799 0) (show_name no) (do_not_autoplace no) (effects (font (size 1.27 1.27)) (justify left)))
  (property "Value" "390k" (at 132.08 83.8199 0) (show_name no) (do_not_autoplace no) (effects (font (size 1.27 1.27)) (justify left)))
  (property "Footprint" "Resistor_SMD:R_1206_3216Metric_Pad1.30x1.75mm_HandSolder" (at 127.762 82.55 90) (hide yes) (show_name no) (do_not_autoplace no) (effects (font (size 1.27 1.27))))
  (property "Datasheet" "" (at 129.54 82.55 0) (hide yes) (show_name no) (do_not_autoplace no) (effects (font (size 1.27 1.27))))
  (property "Description" "Resistor_SMD1206" (at 129.54 82.55 0) (hide yes) (show_name no) (do_not_autoplace no) (effects (font (size 1.27 1.27))))
  (pin "1")
  (pin "2"))
 (symbol
  (lib_id "Switch:SW_Push")
  (at 152.4 109.22 90)
  (unit 1)
  (body_style 1)
  (exclude_from_sim no)
  (in_bom yes)
  (on_board yes)
  (in_pos_files yes)
  (dnp no)
  (fields_autoplaced yes)
  (property "Reference" "SW3" (at 153.67 107.9499 90) (show_name no) (do_not_autoplace no) (effects (font (size 1.27 1.27)) (justify right)))
  (property "Value" "OMRON_B3F-6000" (at 153.67 110.4899 90) (show_name no) (do_not_autoplace no) (effects (font (size 1.27 1.27)) (justify right)))
  (property "Footprint" "footprints:SW_TH_Tactile_Omron_B3F-6000" (at 147.32 109.22 0) (hide yes) (show_name no) (do_not_autoplace no) (effects (font (size 1.27 1.27))))
  (property "Datasheet" "https://omronfs.omron.com/en_US/ecb/products/pdf/en-b3f.pdf" (at 147.32 109.22 0) (hide yes) (show_name no) (do_not_autoplace no) (effects (font (size 1.27 1.27))))
  (property "Description" "Push button switch, generic, two pins" (at 152.4 109.22 0) (hide yes) (show_name no) (do_not_autoplace no) (effects (font (size 1.27 1.27))))
  (pin "1")
  (pin "2"))
 (symbol
  (lib_id "Device:R")
  (at 246.38 83.82 90)
  (unit 1)
  (body_style 1)
  (exclude_from_sim no)
  (in_bom yes)
  (on_board yes)
  (in_pos_files yes)
  (dnp no)
  (fields_autoplaced yes)
  (property "Reference" "R4" (at 246.38 77.47 90) (show_name no) (do_not_autoplace no) (effects (font (size 1.27 1.27))))
  (property "Value" "330k" (at 246.38 80.01 90) (show_name no) (do_not_autoplace no) (effects (font (size 1.27 1.27))))
  (property "Footprint" "Resistor_SMD:R_1206_3216Metric_Pad1.30x1.75mm_HandSolder" (at 246.38 85.598 90) (hide yes) (show_name no) (do_not_autoplace no) (effects (font (size 1.27 1.27))))
  (property "Datasheet" "" (at 246.38 83.82 0) (hide yes) (show_name no) (do_not_autoplace no) (effects (font (size 1.27 1.27))))
  (property "Description" "Resistor_SMD1206" (at 246.38 83.82 0) (hide yes) (show_name no) (do_not_autoplace no) (effects (font (size 1.27 1.27))))
  (pin "1")
  (pin "2"))
 (symbol
  (lib_id "Device:R")
  (at 73.66 114.3 0)
  (unit 1)
  (body_style 1)
  (exclude_from_sim no)
  (in_bom yes)
  (on_board yes)
  (in_pos_files yes)
  (dnp no)
  (fields_autoplaced yes)
  (property "Reference" "R1" (at 76.2 113.0299 0) (show_name no) (do_not_autoplace no) (effects (font (size 1.27 1.27)) (justify left)))
  (property "Value" "8,2k" (at 76.2 115.5699 0) (show_name no) (do_not_autoplace no) (effects (font (size 1.27 1.27)) (justify left)))
  (property "Footprint" "Resistor_SMD:R_1206_3216Metric_Pad1.30x1.75mm_HandSolder" (at 71.882 114.3 90) (hide yes) (show_name no) (do_not_autoplace no) (effects (font (size 1.27 1.27))))
  (property "Datasheet" "" (at 73.66 114.3 0) (hide yes) (show_name no) (do_not_autoplace no) (effects (font (size 1.27 1.27))))
  (property "Description" "Resistor_SMD1206" (at 73.66 114.3 0) (hide yes) (show_name no) (do_not_autoplace no) (effects (font (size 1.27 1.27))))
  (pin "1")
  (pin "2"))
 (symbol
  (lib_id "power:+3.3V")
  (at 261.62 62.23 0)
  (unit 1)
  (body_style 1)
  (exclude_from_sim no)
  (in_bom yes)
  (on_board yes)
  (in_pos_files yes)
  (dnp no)
  (fields_autoplaced yes)
  (property "Reference" "#PWR01" (at 261.62 66.04 0) (hide yes) (show_name no) (do_not_autoplace no) (effects (font (size 1.27 1.27))))
  (property "Value" "+3.3V" (at 261.62 57.15 0) (show_name no) (do_not_autoplace no) (effects (font (size 1.27 1.27))))
  (property "Footprint" "" (at 261.62 62.23 0) (hide yes) (show_name no) (do_not_autoplace no) (effects (font (size 1.27 1.27))))
  (property "Datasheet" "" (at 261.62 62.23 0) (hide yes) (show_name no) (do_not_autoplace no) (effects (font (size 1.27 1.27))))
  (property "Description" "Power symbol creates a global label with name \"+3.3V\"" (at 261.62 62.23 0) (hide yes) (show_name no) (do_not_autoplace no) (effects (font (size 1.27 1.27))))
  (pin "1"))
 (symbol
  (lib_id "Connector:Conn_01x02_Socket")
  (at 68.58 74.93 0)
  (unit 1)
  (body_style 1)
  (exclude_from_sim no)
  (in_bom yes)
  (on_board no)
  (in_pos_files yes)
  (dnp no)
  (property "Reference" "J2" (at 65.024 79.756 0) (show_name no) (do_not_autoplace no) (effects (font (size 1.27 1.27)) (justify left)))
  (property "Value" "JST-SH 1.25 2pin socket" (at 52.07 82.296 0) (hide yes) (show_name no) (do_not_autoplace no) (effects (font (size 1.27 1.27)) (justify left)))
  (property "Footprint" "" (at 68.58 74.93 0) (hide yes) (show_name no) (do_not_autoplace no) (effects (font (size 1.27 1.27))))
  (property "Datasheet" "" (at 68.58 74.93 0) (hide yes) (show_name no) (do_not_autoplace no) (effects (font (size 1.27 1.27))))
  (property "Description" "Generic connector, single row, 01x02, script generated" (at 68.58 74.93 0) (hide yes) (show_name no) (do_not_autoplace no) (effects (font (size 1.27 1.27))))
  (pin "1")
  (pin "2"))
 (symbol
  (lib_id "Device:R")
  (at 129.54 74.93 0)
  (unit 1)
  (body_style 1)
  (exclude_from_sim no)
  (in_bom yes)
  (on_board yes)
  (in_pos_files yes)
  (dnp no)
  (fields_autoplaced yes)
  (property "Reference" "R2" (at 132.08 73.6599 0) (show_name no) (do_not_autoplace no) (effects (font (size 1.27 1.27)) (justify left)))
  (property "Value" "390k" (at 132.08 76.1999 0) (show_name no) (do_not_autoplace no) (effects (font (size 1.27 1.27)) (justify left)))
  (property "Footprint" "Resistor_SMD:R_1206_3216Metric_Pad1.30x1.75mm_HandSolder" (at 127.762 74.93 90) (hide yes) (show_name no) (do_not_autoplace no) (effects (font (size 1.27 1.27))))
  (property "Datasheet" "" (at 129.54 74.93 0) (hide yes) (show_name no) (do_not_autoplace no) (effects (font (size 1.27 1.27))))
  (property "Description" "Resistor_SMD1206" (at 129.54 74.93 0) (hide yes) (show_name no) (do_not_autoplace no) (effects (font (size 1.27 1.27))))
  (pin "2")
  (pin "1"))
 (symbol
  (lib_id "Connector:TestPoint")
  (at 129.54 86.36 180)
  (unit 1)
  (body_style 1)
  (exclude_from_sim no)
  (in_bom yes)
  (on_board yes)
  (in_pos_files yes)
  (dnp no)
  (fields_autoplaced yes)
  (property "Reference" "TP2" (at 132.08 88.3919 0) (show_name no) (do_not_autoplace no) (effects (font (size 1.27 1.27)) (justify right)))
  (property "Value" "BATT+" (at 132.08 90.9319 0) (show_name no) (do_not_autoplace no) (effects (font (size 1.27 1.27)) (justify right)))
  (property "Footprint" "TestPoint:TestPoint_THTPad_1.5x1.5mm_Drill0.7mm" (at 124.46 86.36 0) (hide yes) (show_name no) (do_not_autoplace no) (effects (font (size 1.27 1.27))))
  (property "Datasheet" "" (at 124.46 86.36 0) (hide yes) (show_name no) (do_not_autoplace no) (effects (font (size 1.27 1.27))))
  (property "Description" "test point" (at 129.54 86.36 0) (hide yes) (show_name no) (do_not_autoplace no) (effects (font (size 1.27 1.27))))
  (pin "1"))
 (symbol
  (lib_id "Seeed_Studio_XIAO_Series:XIAO_ESP32-C6-DIP")
  (at 203.2 95.25 0)
  (unit 1)
  (body_style 1)
  (exclude_from_sim no)
  (in_bom no)
  (on_board yes)
  (in_pos_files no)
  (dnp no)
  (fields_autoplaced yes)
  (property "Reference" "U2" (at 203.835 76.2 0) (show_name no) (do_not_autoplace no) (effects (font (size 1.27 1.0795))))
  (property "Value" "XIAO-ESP32-C6" (at 203.835 78.74 0) (show_name no) (do_not_autoplace no) (effects (font (size 1.27 1.0795))))
  (property "Footprint" "footprints:XIAO-ESP32C6-Breakout" (at 198.628 113.792 0) (hide yes) (show_name no) (do_not_autoplace no) (effects (font (size 1.27 1.27))))
  (property "Datasheet" "" (at 203.2 95.25 0) (hide yes) (show_name no) (do_not_autoplace no) (effects (font (size 1.27 1.27))))
  (property "Description" "" (at 203.2 95.25 0) (hide yes) (show_name no) (do_not_autoplace no) (effects (font (size 1.27 1.27))))
  (property "Manufacturer" "XIAO" (at 203.2 95.25 0) (hide yes) (show_name no) (do_not_autoplace no) (effects (font (size 1.27 1.27))))
  (property "MPN" "" (at 203.2 95.25 0) (hide yes) (show_name no) (do_not_autoplace no) (effects (font (size 1.27 1.27))))
  (property "SKU" "XIAO-DIP" (at 197.358 97.536 0) (hide yes) (show_name no) (do_not_autoplace no) (effects (font (size 1.27 1.27))))
  (property "Part Type" "" (at 203.2 95.25 0) (hide yes) (show_name no) (do_not_autoplace no) (effects (font (size 1.27 1.27))))
  (property "Rating" "" (at 203.2 95.25 0) (show_name no) (do_not_autoplace no) (effects (font (size 1.27 1.27))))
  (property "Status" "" (at 203.2 95.25 0) (hide yes) (show_name no) (do_not_autoplace no) (effects (font (size 1.27 1.27))))
  (property "Temperature" "" (at 203.2 95.25 0) (hide yes) (show_name no) (do_not_autoplace no) (effects (font (size 1.27 1.27))))
  (property "Priority" "" (at 203.2 95.25 0) (hide yes) (show_name no) (do_not_autoplace no) (effects (font (size 1.27 1.27))))
  (pin "1")
  (pin "7")
  (pin "4")
  (pin "5")
  (pin "6")
  (pin "11")
  (pin "10")
  (pin "8")
  (pin "13")
  (pin "3")
  (pin "14")
  (pin "2")
  (pin "12")
  (pin "9"))
 (symbol
  (lib_id "Device:R")
  (at 238.76 83.82 90)
  (unit 1)
  (body_style 1)
  (exclude_from_sim no)
  (in_bom yes)
  (on_board yes)
  (in_pos_files yes)
  (dnp no)
  (fields_autoplaced yes)
  (property "Reference" "R5" (at 238.76 77.47 90) (show_name no) (do_not_autoplace no) (effects (font (size 1.27 1.27))))
  (property "Value" "220k" (at 238.76 80.01 90) (show_name no) (do_not_autoplace no) (effects (font (size 1.27 1.27))))
  (property "Footprint" "Resistor_SMD:R_1206_3216Metric_Pad1.30x1.75mm_HandSolder" (at 238.76 85.598 90) (hide yes) (show_name no) (do_not_autoplace no) (effects (font (size 1.27 1.27))))
  (property "Datasheet" "" (at 238.76 83.82 0) (hide yes) (show_name no) (do_not_autoplace no) (effects (font (size 1.27 1.27))))
  (property "Description" "Resistor_SMD1206" (at 238.76 83.82 0) (hide yes) (show_name no) (do_not_autoplace no) (effects (font (size 1.27 1.27))))
  (pin "1")
  (pin "2"))
 (symbol
  (lib_id "power:PWR_FLAG")
  (at 241.3 62.23 0)
  (unit 1)
  (body_style 1)
  (exclude_from_sim no)
  (in_bom yes)
  (on_board yes)
  (in_pos_files yes)
  (dnp no)
  (fields_autoplaced yes)
  (property "Reference" "#FLG01" (at 241.3 60.325 0) (hide yes) (show_name no) (do_not_autoplace no) (effects (font (size 1.27 1.27))))
  (property "Value" "PWR_FLAG" (at 241.3 57.15 0) (show_name no) (do_not_autoplace no) (effects (font (size 1.27 1.27))))
  (property "Footprint" "" (at 241.3 62.23 0) (hide yes) (show_name no) (do_not_autoplace no) (effects (font (size 1.27 1.27))))
  (property "Datasheet" "" (at 241.3 62.23 0) (hide yes) (show_name no) (do_not_autoplace no) (effects (font (size 1.27 1.27))))
  (property "Description" "Special symbol for telling ERC where power comes from" (at 241.3 62.23 0) (hide yes) (show_name no) (do_not_autoplace no) (effects (font (size 1.27 1.27))))
  (pin "1"))
 (symbol
  (lib_id "Connector:TestPoint")
  (at 129.54 71.12 0)
  (unit 1)
  (body_style 1)
  (exclude_from_sim no)
  (in_bom yes)
  (on_board yes)
  (in_pos_files yes)
  (dnp no)
  (fields_autoplaced yes)
  (property "Reference" "TP1" (at 132.08 66.5479 0) (show_name no) (do_not_autoplace no) (effects (font (size 1.27 1.27)) (justify left)))
  (property "Value" "BATT-" (at 132.08 69.0879 0) (show_name no) (do_not_autoplace no) (effects (font (size 1.27 1.27)) (justify left)))
  (property "Footprint" "TestPoint:TestPoint_THTPad_1.5x1.5mm_Drill0.7mm" (at 134.62 71.12 0) (hide yes) (show_name no) (do_not_autoplace no) (effects (font (size 1.27 1.27))))
  (property "Datasheet" "" (at 134.62 71.12 0) (hide yes) (show_name no) (do_not_autoplace no) (effects (font (size 1.27 1.27))))
  (property "Description" "test point" (at 129.54 71.12 0) (hide yes) (show_name no) (do_not_autoplace no) (effects (font (size 1.27 1.27))))
  (pin "1"))
 (symbol
  (lib_id "power:GND")
  (at 259.08 130.81 0)
  (unit 1)
  (body_style 1)
  (exclude_from_sim no)
  (in_bom yes)
  (on_board yes)
  (in_pos_files yes)
  (dnp no)
  (fields_autoplaced yes)
  (property "Reference" "#PWR02" (at 259.08 137.16 0) (hide yes) (show_name no) (do_not_autoplace no) (effects (font (size 1.27 1.27))))
  (property "Value" "GND" (at 259.08 135.89 0) (show_name no) (do_not_autoplace no) (effects (font (size 1.27 1.27))))
  (property "Footprint" "" (at 259.08 130.81 0) (hide yes) (show_name no) (do_not_autoplace no) (effects (font (size 1.27 1.27))))
  (property "Datasheet" "" (at 259.08 130.81 0) (hide yes) (show_name no) (do_not_autoplace no) (effects (font (size 1.27 1.27))))
  (property "Description" "Power symbol creates a global label with name \"GND\" , ground" (at 259.08 130.81 0) (hide yes) (show_name no) (do_not_autoplace no) (effects (font (size 1.27 1.27))))
  (pin "1"))
 (symbol
  (lib_id "Timer:TPL5110")
  (at 106.68 95.25 0)
  (unit 1)
  (body_style 1)
  (exclude_from_sim no)
  (in_bom yes)
  (on_board yes)
  (in_pos_files yes)
  (dnp no)
  (fields_autoplaced yes)
  (property "Reference" "U1" (at 108.8233 82.55 0) (show_name no) (do_not_autoplace no) (effects (font (size 1.27 1.27)) (justify left)))
  (property "Value" "TPL5110" (at 108.8233 85.09 0) (show_name no) (do_not_autoplace no) (effects (font (size 1.27 1.27)) (justify left)))
  (property "Footprint" "Package_TO_SOT_SMD:SOT-23-6" (at 106.68 95.25 0) (hide yes) (show_name no) (do_not_autoplace no) (effects (font (size 1.27 1.27))))
  (property "Datasheet" "http://www.ti.com/lit/ds/symlink/tpl5110.pdf" (at 101.6 105.41 0) (hide yes) (show_name no) (do_not_autoplace no) (effects (font (size 1.27 1.27))))
  (property "Description" "Timer, Nano Power, Active-Low, 35 nA, 100 ms to 7200 s, VDD 1.8V to 5.5V, Iout max 1mA, SOT-23-6" (at 106.68 95.25 0) (hide yes) (show_name no) (do_not_autoplace no) (effects (font (size 1.27 1.27))))
  (pin "4")
  (pin "2")
  (pin "6")
  (pin "5")
  (pin "1")
  (pin "3"))
 (symbol
  (lib_id "Switch:SW_Push")
  (at 166.37 121.92 90)
  (unit 1)
  (body_style 1)
  (exclude_from_sim no)
  (in_bom yes)
  (on_board yes)
  (in_pos_files yes)
  (dnp no)
  (fields_autoplaced yes)
  (property "Reference" "SW2" (at 167.64 120.6499 90) (show_name no) (do_not_autoplace no) (effects (font (size 1.27 1.27)) (justify right)))
  (property "Value" "OMRON_B3F-6000" (at 167.64 123.1899 90) (show_name no) (do_not_autoplace no) (effects (font (size 1.27 1.27)) (justify right)))
  (property "Footprint" "footprints:SW_TH_Tactile_Omron_B3F-6000" (at 161.29 121.92 0) (hide yes) (show_name no) (do_not_autoplace no) (effects (font (size 1.27 1.27))))
  (property "Datasheet" "https://omronfs.omron.com/en_US/ecb/products/pdf/en-b3f.pdf" (at 161.29 121.92 0) (hide yes) (show_name no) (do_not_autoplace no) (effects (font (size 1.27 1.27))))
  (property "Description" "Push button switch, generic, two pins" (at 166.37 121.92 0) (hide yes) (show_name no) (do_not_autoplace no) (effects (font (size 1.27 1.27))))
  (pin "1")
  (pin "2"))
 (symbol
  (lib_id "Switch:SW_Reed")
  (at 24.13 74.93 90)
  (unit 1)
  (body_style 1)
  (exclude_from_sim no)
  (in_bom yes)
  (on_board no)
  (in_pos_files no)
  (dnp yes)
  (fields_autoplaced yes)
  (property "Reference" "SW1" (at 26.67 73.6599 90) (show_name no) (do_not_autoplace no) (effects (font (size 1.27 1.27)) (justify right)))
  (property "Value" "KSK-1A87-1520" (at 26.67 76.1999 90) (show_name no) (do_not_autoplace no) (effects (font (size 1.27 1.27)) (justify right)))
  (property "Footprint" "" (at 24.13 74.93 0) (hide yes) (show_name no) (do_not_autoplace no) (effects (font (size 1.27 1.27))))
  (property "Datasheet" "https://standexdetect.de/wp-content/uploads/sites/8/2025/09/datasheet-reed-switch-series-ksk-1a80.pdf" (at 24.13 74.93 0) (hide yes) (show_name no) (do_not_autoplace no) (effects (font (size 1.27 1.27))))
  (property "Description" "reed switch" (at 24.13 74.93 0) (hide yes) (show_name no) (do_not_autoplace no) (effects (font (size 1.27 1.27))))
  (pin "2")
  (pin "1"))
 (symbol
  (lib_id "Connector:Conn_01x02_Pin")
  (at 68.58 74.93 0)
  (unit 1)
  (body_style 1)
  (exclude_from_sim no)
  (in_bom yes)
  (on_board yes)
  (in_pos_files no)
  (dnp yes)
  (property "Reference" "J1" (at 69.85 69.85 0) (show_name no) (do_not_autoplace no) (effects (font (size 1.27 1.27))))
  (property "Value" "JST-SH 1.25 2pin plug" (at 76.454 72.136 0) (hide yes) (show_name no) (do_not_autoplace no) (effects (font (size 1.27 1.27))))
  (property "Footprint" "Connector_PinHeader_2.54mm:PinHeader_1x02_P2.54mm_Vertical" (at 68.58 74.93 0) (hide yes) (show_name no) (do_not_autoplace no) (effects (font (size 1.27 1.27))))
  (property "Datasheet" "" (at 68.58 74.93 0) (hide yes) (show_name no) (do_not_autoplace no) (effects (font (size 1.27 1.27))))
  (property "Description" "Generic connector, single row, 01x02, script generated" (at 68.58 74.93 0) (hide yes) (show_name no) (do_not_autoplace no) (effects (font (size 1.27 1.27))))
  (pin "1")
  (pin "2"))
 (sheet_instances
  (path ""
   (page "1")))
 (embedded_fonts no))
